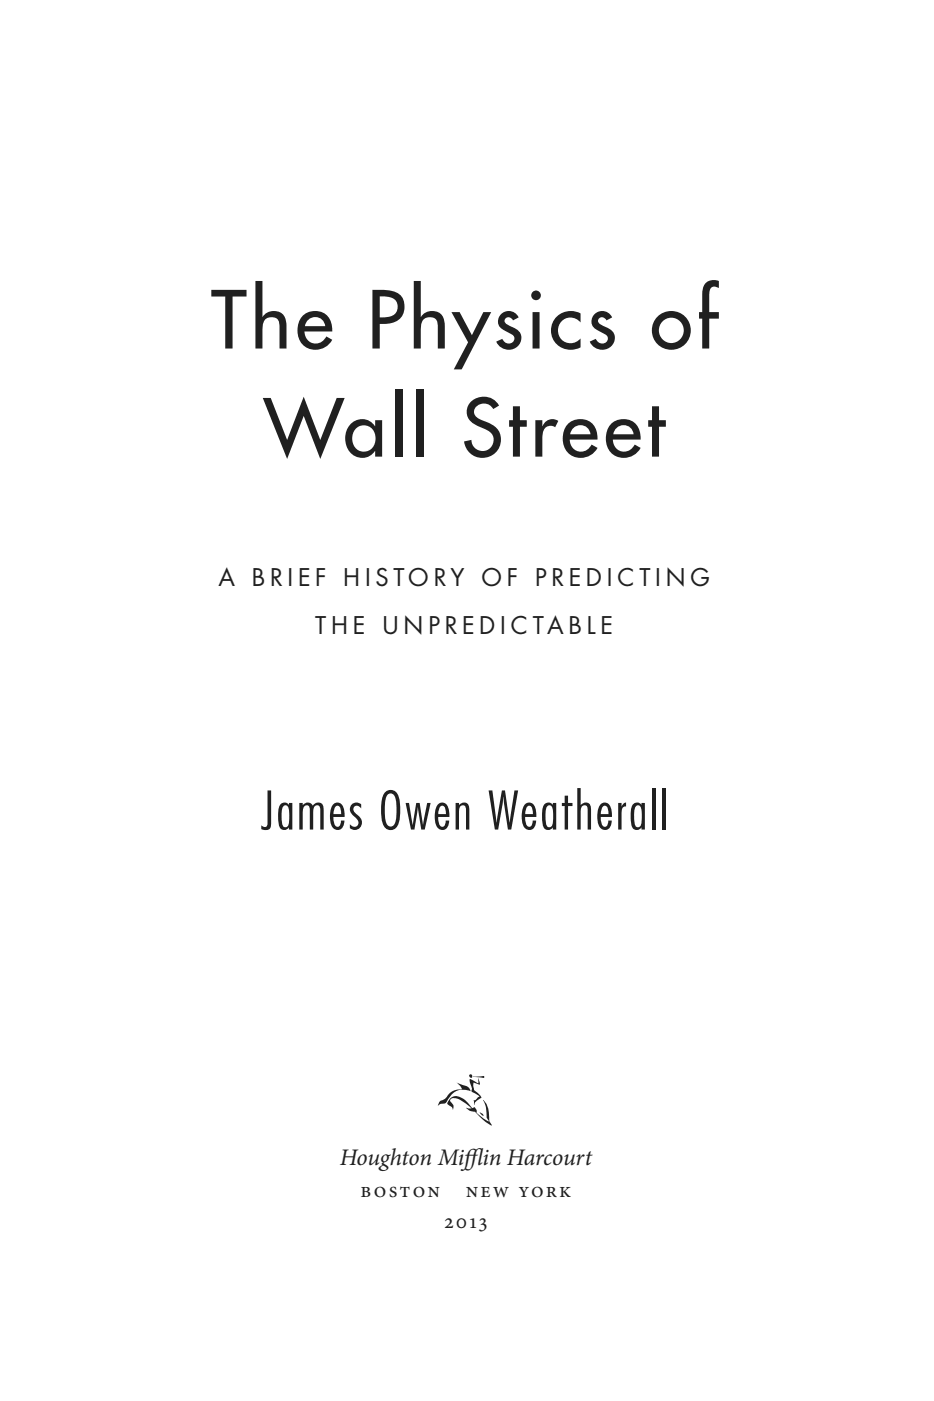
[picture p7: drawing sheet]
<svg xmlns="http://www.w3.org/2000/svg" width="152mm" height="229mm" viewBox="0 0 152 229" stroke-linecap="round" stroke-linejoin="round" font-family="sans-serif">
<g fill="#231f20">
<path d="M76.6 175.4h.4v.4a.32 .32 0 0 1-.3 0 .32 .32 0 0 1-.1-.4z"/>
<path d="M77.2 175.7l1.7-.1 .1 .1-.1 .2z"/>
<path d="M76.7 176.1l1.4 .7-.1-.8 .3 1-1-.4a1.45 1.45 0 0 0 .6 1.7l.7 .8-.8 .5a.68 .68 0 0 0-.4 .7l-.1-.8h.3l.6-.6-1.2-.7-.1-.3a1.05 1.05 0 0 0-.2-1.1z"/>
<path d="M76.1 180.7l.2 .1a1.3 1.3 0 0 0 1.1-.2 1.14 1.14 0 0 1 .4 1l1.2 1 .8 .4-.4-.6a5.1 5.1 0 0 0-.6-2.9 3.8 3.8 0 0 1 1 3.1l.1 .4 .3 .6a7.3 7.3 0 0 1-2.7-2.2h-.3a1.48 1.48 0 0 1-1.1-.7z"/>
<path d="M73.6 179.1a1.9 1.9 0 0 1 2.4 .5l.4 .4a1.24 1.24 0 0 1 .6 .9 5.2 5.2 0 0 0-3-1.7l-.3 .1-.2 .2a.71 .71 0 0 0 .4 .7l.1 .4-.1 .5a1.14 1.14 0 0 0-.9-.9 .94 .94 0 0 1 .6-1.1z"/>
<path d="M74.5 176.6l.6 .3a2.39 2.39 0 0 1 1.6 1l.1 .2a2.78 2.78 0 0 0-3.9 1.6l-.2 .3a1.36 1.36 0 0 0-1.3 .5 1.08 1.08 0 0 1 1-1.1l.3-.2a2.81 2.81 0 0 1 2.6-1.5l-.1-.3z"/>
<path d="M78.3 181.5l.5 .2 .1 .4-.2-.1z"/>
</g>
<g font-size="12.7" fill="#231f20">
<text x="34.5" y="56.9">The Physics of</text>
<text x="43" y="74.5">Wall Street</text>
</g>
<text font-size="8.5" fill="#231f20" x="42.5" y="135.4">James Owen Weatherall</text>
<g font-size="3.9" fill="#231f20">
<text x="35.6" y="95.7">A</text>
<text x="41.1" y="95.7">B r i e f</text>
<text x="56" y="95.7">H i s to ry</text>
<text x="78.5" y="95.7">o f</text>
<text x="87.3" y="95.7">P r e d i c t i n g</text>
<text x="51.4" y="103.4">t H e</text>
<text x="62.4" y="103.4">U n P r e d i c tA B l e</text>
<text x="55.4" y="190.1">Houghton Mif</text>
<text x="75.7" y="190.1">f</text>
<text x="75.7" y="190.1">lin Harcourt</text>
</g>
<g font-size="3.5" fill="#231f20">
<text x="58.8" y="195.3">boston</text>
<text x="76" y="195.3">new york</text>
<text x="72.5" y="200.4">2013</text>
</g>
</svg>
